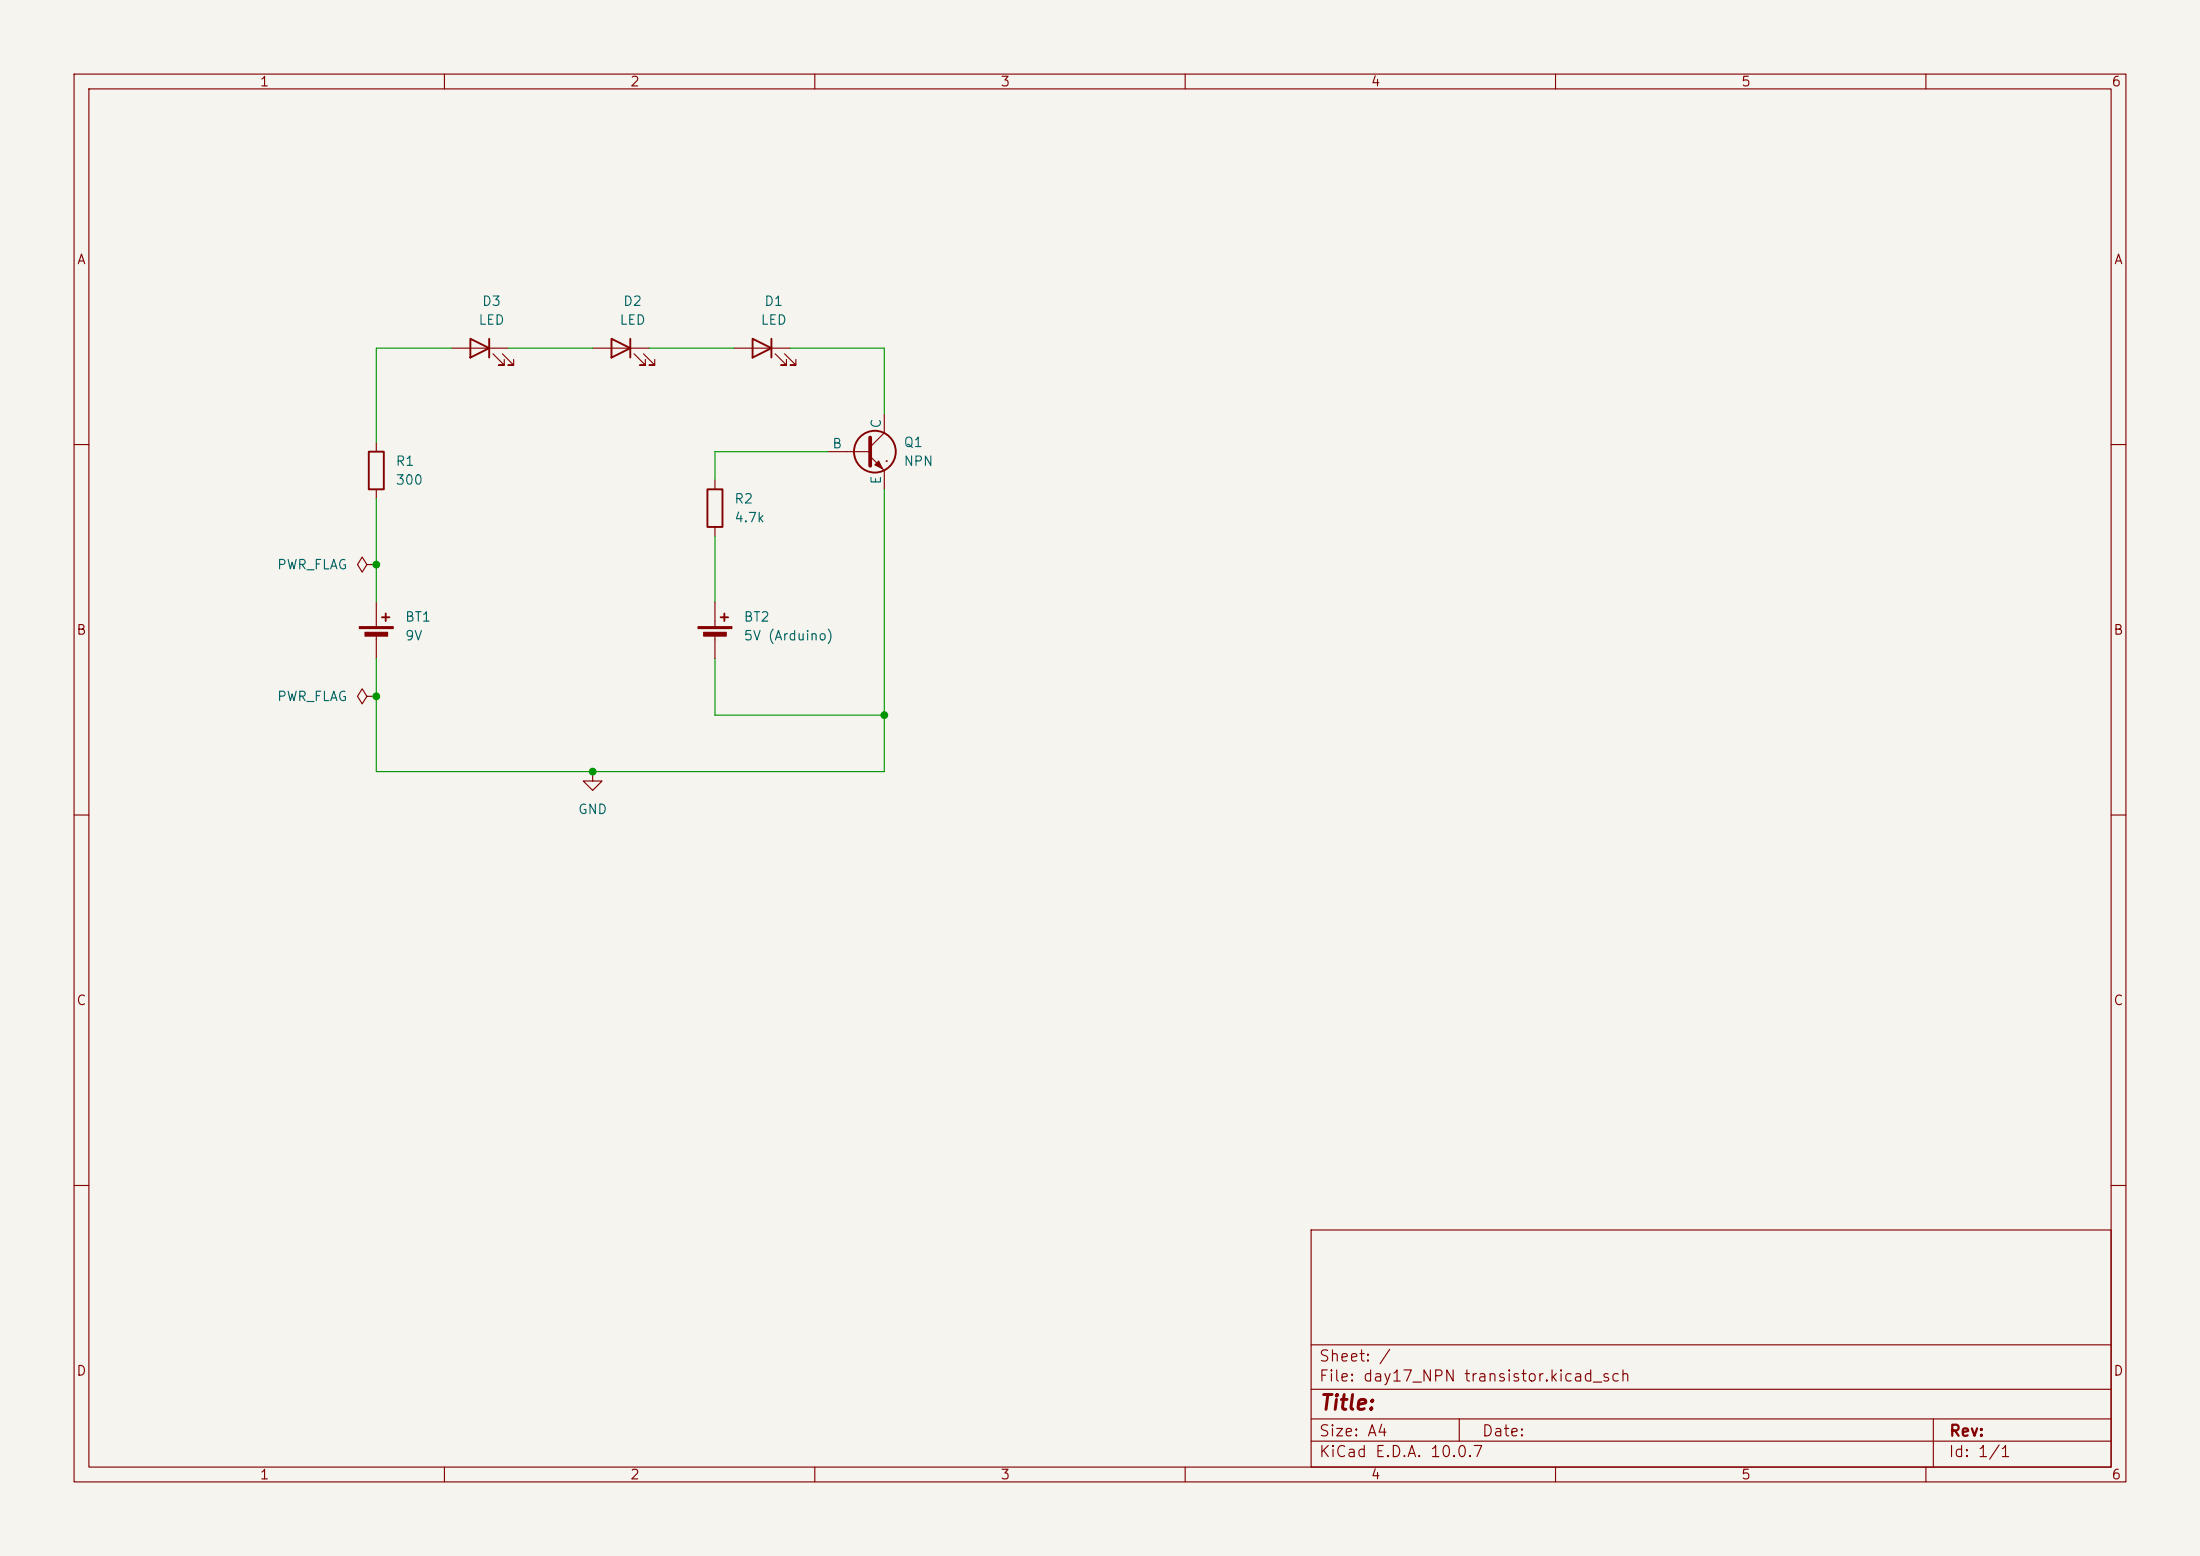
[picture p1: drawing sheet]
(kicad_sch
 (version 20260306)
 (generator "eeschema")
 (generator_version "10.0")
 (paper "A4")
 (lib_symbols
  (symbol "Device:Battery_Cell"
   (pin_numbers (hide yes))
   (pin_names
    (offset 0) (hide yes)) (exclude_from_sim no) (in_bom yes) (on_board yes)
   (in_pos_files yes)
   (duplicate_pin_numbers_are_jumpers no)
   (property "Reference" "BT" (at 2.54 2.54 0) (show_name no) (do_not_autoplace no) (effects (font (size 1.27 1.27)) (justify left)))
   (property "Value" "Battery_Cell" (at 2.54 0 0) (show_name no) (do_not_autoplace no) (effects (font (size 1.27 1.27)) (justify left)))
   (property "Footprint" "" (at 0 1.524 90) (show_name no) (do_not_autoplace no) (hide yes) (effects (font (size 1.27 1.27))))
   (property "Datasheet" "" (at 0 1.524 90) (show_name no) (do_not_autoplace no) (hide yes) (effects (font (size 1.27 1.27))))
   (property "Description" "Single-cell battery" (at 0 0 0) (show_name no) (do_not_autoplace no) (hide yes) (effects (font (size 1.27 1.27))))
   (property "Sim.Device" "V" (at 0 0 0) (show_name no) (do_not_autoplace no) (hide yes) (effects (font (size 1.27 1.27))))
   (property "Sim.Type" "DC" (at 0 0 0) (show_name no) (do_not_autoplace no) (hide yes) (effects (font (size 1.27 1.27))))
   (property "Sim.Pins" "1=+ 2=-" (at 0 0 0) (show_name no) (do_not_autoplace no) (hide yes) (effects (font (size 1.27 1.27))))
   (symbol "Battery_Cell_0_1"
    (rectangle (start -2.286 1.778) (end 2.286 1.524) (stroke (width 0) (type default)) (fill (type outline)))
    (rectangle (start -1.524 1.016) (end 1.524 0.508) (stroke (width 0) (type default)) (fill (type outline)))
    (polyline (pts (xy 0 1.778) (xy 0 2.54)) (stroke (width 0) (type default)) (fill (type none)))
    (polyline (pts (xy 0 0.762) (xy 0 0)) (stroke (width 0) (type default)) (fill (type none)))
    (polyline (pts (xy 0.762 3.048) (xy 1.778 3.048)) (stroke (width 0.254) (type default)) (fill (type none)))
    (polyline (pts (xy 1.27 3.556) (xy 1.27 2.54)) (stroke (width 0.254) (type default)) (fill (type none))))
   (symbol "Battery_Cell_1_1"
    (pin passive line (at 0 5.08 270) (length 2.54) (name "+" (effects (font (size 1.27 1.27)))) (number "1" (effects (font (size 1.27 1.27)))))
    (pin passive line (at 0 -2.54 90) (length 2.54) (name "-" (effects (font (size 1.27 1.27)))) (number "2" (effects (font (size 1.27 1.27))))))
   (embedded_fonts no))
  (symbol "Device:LED"
   (pin_numbers (hide yes))
   (pin_names
    (offset 1.016) (hide yes)) (exclude_from_sim no) (in_bom yes) (on_board yes)
   (in_pos_files yes)
   (duplicate_pin_numbers_are_jumpers no)
   (property "Reference" "D" (at 0 2.54 0) (show_name no) (do_not_autoplace no) (effects (font (size 1.27 1.27))))
   (property "Value" "LED" (at 0 -2.54 0) (show_name no) (do_not_autoplace no) (effects (font (size 1.27 1.27))))
   (property "Footprint" "" (at 0 0 0) (show_name no) (do_not_autoplace no) (hide yes) (effects (font (size 1.27 1.27))))
   (property "Datasheet" "" (at 0 0 0) (show_name no) (do_not_autoplace no) (hide yes) (effects (font (size 1.27 1.27))))
   (property "Description" "Light emitting diode" (at 0 0 0) (show_name no) (do_not_autoplace no) (hide yes) (effects (font (size 1.27 1.27))))
   (property "Sim.Pins" "1=K 2=A" (at 0 0 0) (show_name no) (do_not_autoplace no) (hide yes) (effects (font (size 1.27 1.27))))
   (symbol "LED_0_1"
    (polyline (pts (xy -3.048 -0.762) (xy -4.572 -2.286) (xy -3.81 -2.286) (xy -4.572 -2.286) (xy -4.572 -1.524)) (stroke (width 0) (type default)) (fill (type none)))
    (polyline (pts (xy -1.778 -0.762) (xy -3.302 -2.286) (xy -2.54 -2.286) (xy -3.302 -2.286) (xy -3.302 -1.524)) (stroke (width 0) (type default)) (fill (type none)))
    (polyline (pts (xy -1.27 0) (xy 1.27 0)) (stroke (width 0) (type default)) (fill (type none)))
    (polyline (pts (xy -1.27 -1.27) (xy -1.27 1.27)) (stroke (width 0.254) (type default)) (fill (type none)))
    (polyline (pts (xy 1.27 -1.27) (xy 1.27 1.27) (xy -1.27 0) (xy 1.27 -1.27)) (stroke (width 0.254) (type default)) (fill (type none))))
   (symbol "LED_1_1"
    (pin passive line (at -3.81 0 0) (length 2.54) (name "K" (effects (font (size 1.27 1.27)))) (number "1" (effects (font (size 1.27 1.27)))))
    (pin passive line (at 3.81 0 180) (length 2.54) (name "A" (effects (font (size 1.27 1.27)))) (number "2" (effects (font (size 1.27 1.27))))))
   (embedded_fonts no))
  (symbol "Device:R"
   (pin_numbers (hide yes))
   (pin_names
    (offset 0)) (exclude_from_sim no) (in_bom yes) (on_board yes)
   (in_pos_files yes)
   (duplicate_pin_numbers_are_jumpers no)
   (property "Reference" "R" (at 2.032 0 90) (show_name no) (do_not_autoplace no) (effects (font (size 1.27 1.27))))
   (property "Value" "R" (at 0 0 90) (show_name no) (do_not_autoplace no) (effects (font (size 1.27 1.27))))
   (property "Footprint" "" (at -1.778 0 90) (show_name no) (do_not_autoplace no) (hide yes) (effects (font (size 1.27 1.27))))
   (property "Datasheet" "" (at 0 0 0) (show_name no) (do_not_autoplace no) (hide yes) (effects (font (size 1.27 1.27))))
   (property "Description" "Resistor" (at 0 0 0) (show_name no) (do_not_autoplace no) (hide yes) (effects (font (size 1.27 1.27))))
   (symbol "R_0_1"
    (rectangle (start -1.016 -2.54) (end 1.016 2.54) (stroke (width 0.254) (type default)) (fill (type none))))
   (symbol "R_1_1"
    (pin passive line (at 0 3.81 270) (length 1.27) (name "" (effects (font (size 1.27 1.27)))) (number "1" (effects (font (size 1.27 1.27)))))
    (pin passive line (at 0 -3.81 90) (length 1.27) (name "" (effects (font (size 1.27 1.27)))) (number "2" (effects (font (size 1.27 1.27))))))
   (embedded_fonts no))
  (symbol "Simulation_SPICE:NPN"
   (pin_numbers (hide yes))
   (pin_names
    (offset 0)) (exclude_from_sim no) (in_bom yes) (on_board yes)
   (in_pos_files yes)
   (duplicate_pin_numbers_are_jumpers no)
   (property "Reference" "Q" (at -2.54 7.62 0) (show_name no) (do_not_autoplace no) (effects (font (size 1.27 1.27))))
   (property "Value" "NPN" (at -2.54 5.08 0) (show_name no) (do_not_autoplace no) (effects (font (size 1.27 1.27))))
   (property "Footprint" "" (at 63.5 0 0) (show_name no) (do_not_autoplace no) (hide yes) (effects (font (size 1.27 1.27))))
   (property "Datasheet" "https://ngspice.sourceforge.io/docs/ngspice-html-manual/manual.xhtml#cha_BJTs" (at 63.5 0 0) (show_name no) (do_not_autoplace no) (hide yes) (effects (font (size 1.27 1.27))))
   (property "Description" "Bipolar transistor symbol for simulation only, substrate tied to the emitter" (at 0 0 0) (show_name no) (do_not_autoplace no) (hide yes) (effects (font (size 1.27 1.27))))
   (property "Sim.Device" "NPN" (at 0 0 0) (show_name no) (do_not_autoplace no) (hide yes) (effects (font (size 1.27 1.27))))
   (property "Sim.Type" "GUMMELPOON" (at 0 0 0) (show_name no) (do_not_autoplace no) (hide yes) (effects (font (size 1.27 1.27))))
   (property "Sim.Pins" "1=C 2=B 3=E" (at 0 0 0) (show_name no) (do_not_autoplace no) (hide yes) (effects (font (size 1.27 1.27))))
   (symbol "NPN_0_1"
    (polyline (pts (xy -2.54 0) (xy 0.635 0)) (stroke (width 0.1524) (type default)) (fill (type none)))
    (polyline (pts (xy 0.635 1.905) (xy 0.635 -1.905) (xy 0.635 -1.905)) (stroke (width 0.508) (type default)) (fill (type none)))
    (polyline (pts (xy 0.635 0.635) (xy 2.54 2.54)) (stroke (width 0) (type default)) (fill (type none)))
    (polyline (pts (xy 0.635 -0.635) (xy 2.54 -2.54) (xy 2.54 -2.54)) (stroke (width 0) (type default)) (fill (type none)))
    (circle (center 1.27 0) (radius 2.8194) (stroke (width 0.254) (type default)) (fill (type none)))
    (polyline (pts (xy 1.27 -1.778) (xy 1.778 -1.27) (xy 2.286 -2.286) (xy 1.27 -1.778) (xy 1.27 -1.778)) (stroke (width 0) (type default)) (fill (type outline)))
    (polyline (pts (xy 2.794 -1.27) (xy 2.794 -1.27)) (stroke (width 0.1524) (type default)) (fill (type none)))
    (polyline (pts (xy 2.794 -1.27) (xy 2.794 -1.27)) (stroke (width 0.1524) (type default)) (fill (type none))))
   (symbol "NPN_1_1"
    (pin open_collector line (at 2.54 5.08 270) (length 2.54) (name "C" (effects (font (size 1.27 1.27)))) (number "1" (effects (font (size 1.27 1.27)))))
    (pin input line (at -5.08 0 0) (length 2.54) (name "B" (effects (font (size 1.27 1.27)))) (number "2" (effects (font (size 1.27 1.27)))))
    (pin open_emitter line (at 2.54 -5.08 90) (length 2.54) (name "E" (effects (font (size 1.27 1.27)))) (number "3" (effects (font (size 1.27 1.27))))))
   (embedded_fonts no))
  (symbol "power:GND"
   (power global)
   (pin_numbers (hide yes))
   (pin_names
    (offset 0) (hide yes)) (exclude_from_sim no) (in_bom yes) (on_board yes)
   (in_pos_files yes)
   (duplicate_pin_numbers_are_jumpers no)
   (property "Reference" "#PWR" (at 0 -6.35 0) (show_name no) (do_not_autoplace no) (hide yes) (effects (font (size 1.27 1.27))))
   (property "Value" "GND" (at 0 -3.81 0) (show_name no) (do_not_autoplace no) (effects (font (size 1.27 1.27))))
   (property "Footprint" "" (at 0 0 0) (show_name no) (do_not_autoplace no) (hide yes) (effects (font (size 1.27 1.27))))
   (property "Datasheet" "" (at 0 0 0) (show_name no) (do_not_autoplace no) (hide yes) (effects (font (size 1.27 1.27))))
   (property "Description" "Power symbol creates a global label with name \"GND\" , ground" (at 0 0 0) (show_name no) (do_not_autoplace no) (hide yes) (effects (font (size 1.27 1.27))))
   (symbol "GND_0_1"
    (polyline (pts (xy 0 0) (xy 0 -1.27) (xy 1.27 -1.27) (xy 0 -2.54) (xy -1.27 -1.27) (xy 0 -1.27)) (stroke (width 0) (type default)) (fill (type none))))
   (symbol "GND_1_1"
    (pin power_in line (at 0 0 270) (length 0) (name "" (effects (font (size 1.27 1.27)))) (number "1" (effects (font (size 1.27 1.27))))))
   (embedded_fonts no))
  (symbol "power:PWR_FLAG"
   (power global)
   (pin_numbers (hide yes))
   (pin_names
    (offset 0) (hide yes)) (exclude_from_sim no) (in_bom yes) (on_board yes)
   (in_pos_files yes)
   (duplicate_pin_numbers_are_jumpers no)
   (property "Reference" "#FLG" (at 0 1.905 0) (show_name no) (do_not_autoplace no) (hide yes) (effects (font (size 1.27 1.27))))
   (property "Value" "PWR_FLAG" (at 0 3.81 0) (show_name no) (do_not_autoplace no) (effects (font (size 1.27 1.27))))
   (property "Footprint" "" (at 0 0 0) (show_name no) (do_not_autoplace no) (hide yes) (effects (font (size 1.27 1.27))))
   (property "Datasheet" "" (at 0 0 0) (show_name no) (do_not_autoplace no) (hide yes) (effects (font (size 1.27 1.27))))
   (property "Description" "Special symbol for telling ERC where power comes from" (at 0 0 0) (show_name no) (do_not_autoplace no) (hide yes) (effects (font (size 1.27 1.27))))
   (symbol "PWR_FLAG_0_0"
    (pin power_out line (at 0 0 90) (length 0) (name "" (effects (font (size 1.27 1.27)))) (number "1" (effects (font (size 1.27 1.27))))))
   (symbol "PWR_FLAG_0_1"
    (polyline (pts (xy 0 0) (xy 0 1.27) (xy -1.016 1.905) (xy 0 2.54) (xy 1.016 1.905) (xy 0 1.27)) (stroke (width 0) (type default)) (fill (type none))))
   (embedded_fonts no)))
 (junction
  (at 50.8 93.98)
  (diameter 0)
  (color 0 0 0 0))
 (junction
  (at 119.38 96.52)
  (diameter 0)
  (color 0 0 0 0))
 (junction
  (at 50.8 76.2)
  (diameter 0)
  (color 0 0 0 0))
 (junction
  (at 80.01 104.14)
  (diameter 0)
  (color 0 0 0 0))
 (wire
  (pts (xy 96.52 88.9) (xy 96.52 96.52))
  (stroke (width 0) (type default)))
 (wire
  (pts (xy 119.38 46.99) (xy 119.38 55.88))
  (stroke (width 0) (type default)))
 (wire
  (pts (xy 87.63 46.99) (xy 99.06 46.99))
  (stroke (width 0) (type default)))
 (wire
  (pts (xy 68.58 46.99) (xy 80.01 46.99))
  (stroke (width 0) (type default)))
 (wire
  (pts (xy 50.8 93.98) (xy 50.8 104.14))
  (stroke (width 0) (type default)))
 (wire
  (pts (xy 50.8 76.2) (xy 50.8 81.28))
  (stroke (width 0) (type default)))
 (wire
  (pts (xy 119.38 96.52) (xy 119.38 104.14))
  (stroke (width 0) (type default)))
 (wire
  (pts (xy 119.38 104.14) (xy 80.01 104.14))
  (stroke (width 0) (type default)))
 (wire
  (pts (xy 96.52 96.52) (xy 119.38 96.52))
  (stroke (width 0) (type default)))
 (wire
  (pts (xy 119.38 66.04) (xy 119.38 96.52))
  (stroke (width 0) (type default)))
 (wire
  (pts (xy 106.68 46.99) (xy 119.38 46.99))
  (stroke (width 0) (type default)))
 (wire
  (pts (xy 80.01 104.14) (xy 50.8 104.14))
  (stroke (width 0) (type default)))
 (wire
  (pts (xy 50.8 59.69) (xy 50.8 46.99))
  (stroke (width 0) (type default)))
 (wire
  (pts (xy 50.8 88.9) (xy 50.8 93.98))
  (stroke (width 0) (type default)))
 (wire
  (pts (xy 111.76 60.96) (xy 96.52 60.96))
  (stroke (width 0) (type default)))
 (wire
  (pts (xy 50.8 67.31) (xy 50.8 76.2))
  (stroke (width 0) (type default)))
 (wire
  (pts (xy 96.52 60.96) (xy 96.52 64.77))
  (stroke (width 0) (type default)))
 (wire
  (pts (xy 50.8 46.99) (xy 60.96 46.99))
  (stroke (width 0) (type default)))
 (wire
  (pts (xy 96.52 72.39) (xy 96.52 81.28))
  (stroke (width 0) (type default)))
 (symbol
  (lib_id "Device:LED")
  (at 102.87 46.99 0)
  (mirror y)
  (unit 1)
  (body_style 1)
  (exclude_from_sim no)
  (in_bom yes)
  (on_board yes)
  (in_pos_files yes)
  (dnp no)
  (fields_autoplaced yes)
  (property "Reference" "D1" (at 104.4575 40.64 0) (show_name no) (do_not_autoplace no) (effects (font (size 1.27 1.27))))
  (property "Value" "LED" (at 104.4575 43.18 0) (show_name no) (do_not_autoplace no) (effects (font (size 1.27 1.27))))
  (property "Footprint" "" (at 102.87 46.99 0) (hide yes) (show_name no) (do_not_autoplace no) (effects (font (size 1.27 1.27))))
  (property "Datasheet" "" (at 102.87 46.99 0) (hide yes) (show_name no) (do_not_autoplace no) (effects (font (size 1.27 1.27))))
  (property "Description" "Light emitting diode" (at 102.87 46.99 0) (hide yes) (show_name no) (do_not_autoplace no) (effects (font (size 1.27 1.27))))
  (property "Sim.Pins" "1=K 2=A" (at 102.87 46.99 0) (hide yes) (show_name no) (do_not_autoplace no) (effects (font (size 1.27 1.27))))
  (pin "2")
  (pin "1"))
 (symbol
  (lib_id "Device:Battery_Cell")
  (at 96.52 86.36 0)
  (unit 1)
  (body_style 1)
  (exclude_from_sim no)
  (in_bom yes)
  (on_board yes)
  (in_pos_files yes)
  (dnp no)
  (fields_autoplaced yes)
  (property "Reference" "BT2" (at 100.33 83.2484 0) (show_name no) (do_not_autoplace no) (effects (font (size 1.27 1.27)) (justify left)))
  (property "Value" "5V (Arduino)" (at 100.33 85.7884 0) (show_name no) (do_not_autoplace no) (effects (font (size 1.27 1.27)) (justify left)))
  (property "Footprint" "" (at 96.52 84.836 90) (hide yes) (show_name no) (do_not_autoplace no) (effects (font (size 1.27 1.27))))
  (property "Datasheet" "" (at 96.52 84.836 90) (hide yes) (show_name no) (do_not_autoplace no) (effects (font (size 1.27 1.27))))
  (property "Description" "Single-cell battery" (at 96.52 86.36 0) (hide yes) (show_name no) (do_not_autoplace no) (effects (font (size 1.27 1.27))))
  (property "Sim.Device" "V" (at 96.52 86.36 0) (hide yes) (show_name no) (do_not_autoplace no) (effects (font (size 1.27 1.27))))
  (property "Sim.Type" "DC" (at 96.52 86.36 0) (hide yes) (show_name no) (do_not_autoplace no) (effects (font (size 1.27 1.27))))
  (property "Sim.Pins" "1=+ 2=-" (at 96.52 86.36 0) (hide yes) (show_name no) (do_not_autoplace no) (effects (font (size 1.27 1.27))))
  (pin "2")
  (pin "1"))
 (symbol
  (lib_id "Device:Battery_Cell")
  (at 50.8 86.36 0)
  (unit 1)
  (body_style 1)
  (exclude_from_sim no)
  (in_bom yes)
  (on_board yes)
  (in_pos_files yes)
  (dnp no)
  (fields_autoplaced yes)
  (property "Reference" "BT1" (at 54.61 83.2484 0) (show_name no) (do_not_autoplace no) (effects (font (size 1.27 1.27)) (justify left)))
  (property "Value" "9V" (at 54.61 85.7884 0) (show_name no) (do_not_autoplace no) (effects (font (size 1.27 1.27)) (justify left)))
  (property "Footprint" "" (at 50.8 84.836 90) (hide yes) (show_name no) (do_not_autoplace no) (effects (font (size 1.27 1.27))))
  (property "Datasheet" "" (at 50.8 84.836 90) (hide yes) (show_name no) (do_not_autoplace no) (effects (font (size 1.27 1.27))))
  (property "Description" "Single-cell battery" (at 50.8 86.36 0) (hide yes) (show_name no) (do_not_autoplace no) (effects (font (size 1.27 1.27))))
  (property "Sim.Device" "V" (at 50.8 86.36 0) (hide yes) (show_name no) (do_not_autoplace no) (effects (font (size 1.27 1.27))))
  (property "Sim.Type" "DC" (at 50.8 86.36 0) (hide yes) (show_name no) (do_not_autoplace no) (effects (font (size 1.27 1.27))))
  (property "Sim.Pins" "1=+ 2=-" (at 50.8 86.36 0) (hide yes) (show_name no) (do_not_autoplace no) (effects (font (size 1.27 1.27))))
  (pin "2")
  (pin "1"))
 (symbol
  (lib_id "power:PWR_FLAG")
  (at 50.8 76.2 90)
  (unit 1)
  (body_style 1)
  (exclude_from_sim no)
  (in_bom yes)
  (on_board yes)
  (in_pos_files yes)
  (dnp no)
  (fields_autoplaced yes)
  (property "Reference" "#FLG01" (at 48.895 76.2 0) (hide yes) (show_name no) (do_not_autoplace no) (effects (font (size 1.27 1.27))))
  (property "Value" "PWR_FLAG" (at 46.99 76.1999 90) (show_name no) (do_not_autoplace no) (effects (font (size 1.27 1.27)) (justify left)))
  (property "Footprint" "" (at 50.8 76.2 0) (hide yes) (show_name no) (do_not_autoplace no) (effects (font (size 1.27 1.27))))
  (property "Datasheet" "" (at 50.8 76.2 0) (hide yes) (show_name no) (do_not_autoplace no) (effects (font (size 1.27 1.27))))
  (property "Description" "Special symbol for telling ERC where power comes from" (at 50.8 76.2 0) (hide yes) (show_name no) (do_not_autoplace no) (effects (font (size 1.27 1.27))))
  (pin "1"))
 (symbol
  (lib_id "power:GND")
  (at 80.01 104.14 0)
  (unit 1)
  (body_style 1)
  (exclude_from_sim no)
  (in_bom yes)
  (on_board yes)
  (in_pos_files yes)
  (dnp no)
  (fields_autoplaced yes)
  (property "Reference" "#PWR01" (at 80.01 110.49 0) (hide yes) (show_name no) (do_not_autoplace no) (effects (font (size 1.27 1.27))))
  (property "Value" "GND" (at 80.01 109.22 0) (show_name no) (do_not_autoplace no) (effects (font (size 1.27 1.27))))
  (property "Footprint" "" (at 80.01 104.14 0) (hide yes) (show_name no) (do_not_autoplace no) (effects (font (size 1.27 1.27))))
  (property "Datasheet" "" (at 80.01 104.14 0) (hide yes) (show_name no) (do_not_autoplace no) (effects (font (size 1.27 1.27))))
  (property "Description" "Power symbol creates a global label with name \"GND\" , ground" (at 80.01 104.14 0) (hide yes) (show_name no) (do_not_autoplace no) (effects (font (size 1.27 1.27))))
  (pin "1"))
 (symbol
  (lib_id "Device:LED")
  (at 83.82 46.99 0)
  (mirror y)
  (unit 1)
  (body_style 1)
  (exclude_from_sim no)
  (in_bom yes)
  (on_board yes)
  (in_pos_files yes)
  (dnp no)
  (fields_autoplaced yes)
  (property "Reference" "D2" (at 85.4075 40.64 0) (show_name no) (do_not_autoplace no) (effects (font (size 1.27 1.27))))
  (property "Value" "LED" (at 85.4075 43.18 0) (show_name no) (do_not_autoplace no) (effects (font (size 1.27 1.27))))
  (property "Footprint" "" (at 83.82 46.99 0) (hide yes) (show_name no) (do_not_autoplace no) (effects (font (size 1.27 1.27))))
  (property "Datasheet" "" (at 83.82 46.99 0) (hide yes) (show_name no) (do_not_autoplace no) (effects (font (size 1.27 1.27))))
  (property "Description" "Light emitting diode" (at 83.82 46.99 0) (hide yes) (show_name no) (do_not_autoplace no) (effects (font (size 1.27 1.27))))
  (property "Sim.Pins" "1=K 2=A" (at 83.82 46.99 0) (hide yes) (show_name no) (do_not_autoplace no) (effects (font (size 1.27 1.27))))
  (pin "2")
  (pin "1"))
 (symbol
  (lib_id "Device:R")
  (at 50.8 63.5 0)
  (unit 1)
  (body_style 1)
  (exclude_from_sim no)
  (in_bom yes)
  (on_board yes)
  (in_pos_files yes)
  (dnp no)
  (fields_autoplaced yes)
  (property "Reference" "R1" (at 53.34 62.2299 0) (show_name no) (do_not_autoplace no) (effects (font (size 1.27 1.27)) (justify left)))
  (property "Value" "300" (at 53.34 64.7699 0) (show_name no) (do_not_autoplace no) (effects (font (size 1.27 1.27)) (justify left)))
  (property "Footprint" "" (at 49.022 63.5 90) (hide yes) (show_name no) (do_not_autoplace no) (effects (font (size 1.27 1.27))))
  (property "Datasheet" "" (at 50.8 63.5 0) (hide yes) (show_name no) (do_not_autoplace no) (effects (font (size 1.27 1.27))))
  (property "Description" "Resistor" (at 50.8 63.5 0) (hide yes) (show_name no) (do_not_autoplace no) (effects (font (size 1.27 1.27))))
  (pin "2")
  (pin "1"))
 (symbol
  (lib_id "power:PWR_FLAG")
  (at 50.8 93.98 90)
  (unit 1)
  (body_style 1)
  (exclude_from_sim no)
  (in_bom yes)
  (on_board yes)
  (in_pos_files yes)
  (dnp no)
  (fields_autoplaced yes)
  (property "Reference" "#FLG02" (at 48.895 93.98 0) (hide yes) (show_name no) (do_not_autoplace no) (effects (font (size 1.27 1.27))))
  (property "Value" "PWR_FLAG" (at 46.99 93.9799 90) (show_name no) (do_not_autoplace no) (effects (font (size 1.27 1.27)) (justify left)))
  (property "Footprint" "" (at 50.8 93.98 0) (hide yes) (show_name no) (do_not_autoplace no) (effects (font (size 1.27 1.27))))
  (property "Datasheet" "" (at 50.8 93.98 0) (hide yes) (show_name no) (do_not_autoplace no) (effects (font (size 1.27 1.27))))
  (property "Description" "Special symbol for telling ERC where power comes from" (at 50.8 93.98 0) (hide yes) (show_name no) (do_not_autoplace no) (effects (font (size 1.27 1.27))))
  (pin "1"))
 (symbol
  (lib_id "Device:LED")
  (at 64.77 46.99 0)
  (mirror y)
  (unit 1)
  (body_style 1)
  (exclude_from_sim no)
  (in_bom yes)
  (on_board yes)
  (in_pos_files yes)
  (dnp no)
  (fields_autoplaced yes)
  (property "Reference" "D3" (at 66.3575 40.64 0) (show_name no) (do_not_autoplace no) (effects (font (size 1.27 1.27))))
  (property "Value" "LED" (at 66.3575 43.18 0) (show_name no) (do_not_autoplace no) (effects (font (size 1.27 1.27))))
  (property "Footprint" "" (at 64.77 46.99 0) (hide yes) (show_name no) (do_not_autoplace no) (effects (font (size 1.27 1.27))))
  (property "Datasheet" "" (at 64.77 46.99 0) (hide yes) (show_name no) (do_not_autoplace no) (effects (font (size 1.27 1.27))))
  (property "Description" "Light emitting diode" (at 64.77 46.99 0) (hide yes) (show_name no) (do_not_autoplace no) (effects (font (size 1.27 1.27))))
  (property "Sim.Pins" "1=K 2=A" (at 64.77 46.99 0) (hide yes) (show_name no) (do_not_autoplace no) (effects (font (size 1.27 1.27))))
  (pin "2")
  (pin "1"))
 (symbol
  (lib_id "Device:R")
  (at 96.52 68.58 0)
  (unit 1)
  (body_style 1)
  (exclude_from_sim no)
  (in_bom yes)
  (on_board yes)
  (in_pos_files yes)
  (dnp no)
  (fields_autoplaced yes)
  (property "Reference" "R2" (at 99.06 67.3099 0) (show_name no) (do_not_autoplace no) (effects (font (size 1.27 1.27)) (justify left)))
  (property "Value" "4.7k" (at 99.06 69.8499 0) (show_name no) (do_not_autoplace no) (effects (font (size 1.27 1.27)) (justify left)))
  (property "Footprint" "" (at 94.742 68.58 90) (hide yes) (show_name no) (do_not_autoplace no) (effects (font (size 1.27 1.27))))
  (property "Datasheet" "" (at 96.52 68.58 0) (hide yes) (show_name no) (do_not_autoplace no) (effects (font (size 1.27 1.27))))
  (property "Description" "Resistor" (at 96.52 68.58 0) (hide yes) (show_name no) (do_not_autoplace no) (effects (font (size 1.27 1.27))))
  (pin "2")
  (pin "1"))
 (symbol
  (lib_id "Simulation_SPICE:NPN")
  (at 116.84 60.96 0)
  (unit 1)
  (body_style 1)
  (exclude_from_sim no)
  (in_bom yes)
  (on_board yes)
  (in_pos_files yes)
  (dnp no)
  (fields_autoplaced yes)
  (property "Reference" "Q1" (at 121.92 59.6899 0) (show_name no) (do_not_autoplace no) (effects (font (size 1.27 1.27)) (justify left)))
  (property "Value" "NPN" (at 121.92 62.2299 0) (show_name no) (do_not_autoplace no) (effects (font (size 1.27 1.27)) (justify left)))
  (property "Footprint" "" (at 180.34 60.96 0) (hide yes) (show_name no) (do_not_autoplace no) (effects (font (size 1.27 1.27))))
  (property "Datasheet" "https://ngspice.sourceforge.io/docs/ngspice-html-manual/manual.xhtml#cha_BJTs" (at 180.34 60.96 0) (hide yes) (show_name no) (do_not_autoplace no) (effects (font (size 1.27 1.27))))
  (property "Description" "Bipolar transistor symbol for simulation only, substrate tied to the emitter" (at 116.84 60.96 0) (hide yes) (show_name no) (do_not_autoplace no) (effects (font (size 1.27 1.27))))
  (property "Sim.Device" "NPN" (at 116.84 60.96 0) (hide yes) (show_name no) (do_not_autoplace no) (effects (font (size 1.27 1.27))))
  (property "Sim.Type" "GUMMELPOON" (at 116.84 60.96 0) (hide yes) (show_name no) (do_not_autoplace no) (effects (font (size 1.27 1.27))))
  (property "Sim.Pins" "1=C 2=B 3=E" (at 116.84 60.96 0) (hide yes) (show_name no) (do_not_autoplace no) (effects (font (size 1.27 1.27))))
  (pin "1")
  (pin "3")
  (pin "2"))
 (sheet_instances
  (path ""
   (page "1")))
 (embedded_fonts no))
